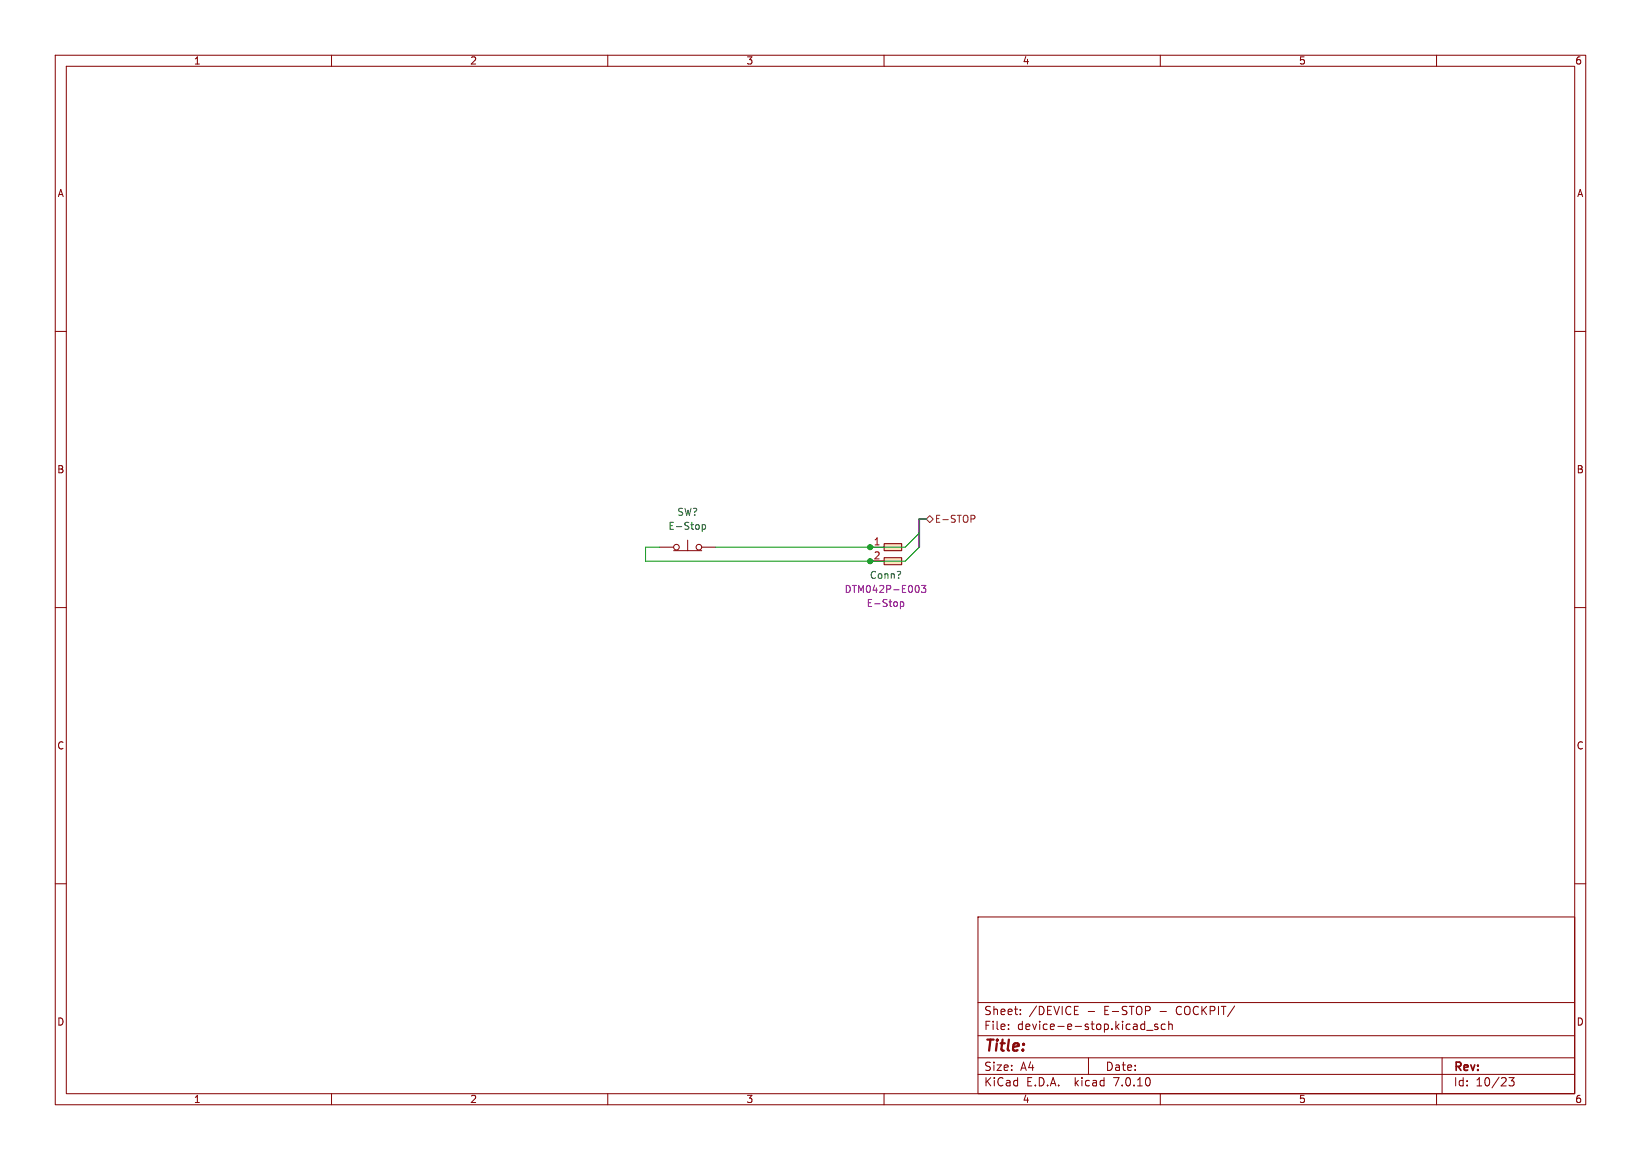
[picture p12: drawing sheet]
<svg xmlns="http://www.w3.org/2000/svg" width="297mm" height="210mm" viewBox="0 0 297 210" stroke-linecap="round" stroke-linejoin="round" font-family="sans-serif">
<g fill="none" stroke="#840000" stroke-width=".18">
<path d="M10 10h277v190h-277zM12 12h273v186h-273zM60 10v2M110 10v2M160 10v2M210 10v2M260 10v2M10 60h2M285 60h2M119.4 99.1h2.5M121.9 99.7h5.1M124.5 97.8v1.9"/>
<path d="M127 99.1h2.5M157.5 99.1h2.5M160 98.4h3.2v1.3h-3.2zM10 110h2M157.5 101.6h2.5M160 101h3.2v1.2h-3.2zM285 110h2M10 160h2M285 160h2M177 166h108v32h-108zM60 198v2M110 198v2"/>
<path d="M160 198v2M177 194.5h108M177 191.5h108M177 187.5h108M177 181.5h108M182.5 186.3v.1M182.5 185.5v.1M184.7 183.6v.1M184.7 182.8v.1M194.5 183.7h.7M194.5 182.2h.7M197 191.5v3"/>
<path d="M207 185.4l.2 .1M207.2 184.9v1.5M207.2 186.3l-.2 .1M207.5 186.5h1.2M209.5 185.5l-.3-.1-.2 .2v.2l.5 .2v.3h-.5M210 198v2M210.9 185.5l-.4-.1-.3 .3v.4l.1 .2h.6M211.5 185.5l.2-.1 .4 .1 .1 .9M211.5 184.9v1.5M260 198v2M261 191.5v6.5M273.1 195.1h.9l-.5 .6 .5 .1v.7l-.3 .1h-.4l-.2-.1"/>
<circle cx="122.4" cy="99.1" r=".51"/>
<circle cx="126.5" cy="99.1" r=".51"/>
</g>
<path d="M127.1 95v1.3M127.1 95h.4l.2 .2-.1 .6h-.5" fill="none" stroke="#006464" stroke-width=".18"/>
<g fill="#ffe5bf" stroke="#ffe5bf" stroke-width=".18">
<path d="M160 98.4h3.2v1.3h-3.2z"/>
<path d="M160 101h3.2v1.2h-3.2z"/>
</g>
<path d="M163 109v1.2M163 109h.3l.3 .2-.1 .5h-.5M165.9 106a.68 .68 0 0 1 .5 .6 .68 .68 0 0 1-.5 .7M166.8 106h.8l-.5 .5 .4 .1v.5l-.2 .2-.5-.2" fill="none" stroke="#840084" stroke-width=".18"/>
<path d="M167.6 94l.7-.7 .6 .7-.6 .6zM176.2 93.3l.3 .2-.1 .3-.2 .2" fill="none" stroke="#725600" stroke-width=".18"/>
<path d="M167.6 94h-1.2v5.1" fill="none" stroke="#000084" stroke-width=".3"/>
<path d="M119.4 99.1h-2.6v2.5h47l2.6-2.5M166.4 96.5l-2.6 2.6h-34.3" fill="none" stroke="#009600" stroke-width=".18"/>
<g fill="#009600" stroke="#009600" stroke-width=".18">
<circle cx="157.5" cy="99.1" r=".46"/>
<circle cx="157.5" cy="101.6" r=".46"/>
</g>
<text font-size="2.8" fill="#840000" x="178" y="190.9">Title:</text>
<g font-size="2.1" fill="#840000">
<text x="178" y="184">Sheet:</text>
<text x="186.2" y="184">/DEVICE</text>
<text x="196.8" y="184">-</text>
<text x="200" y="184">E-STOP</text>
<text x="210.1" y="184">-</text>
<text x="213.3" y="184">COCKPIT/</text>
<text x="178" y="186.7">File:</text>
<text x="184.1" y="186.7">device-e-stop.kicad_sch</text>
<text x="178" y="196.9">KiCad</text>
<text x="178" y="194.1">Size:</text>
<text x="184.7" y="194.1">A4</text>
<text x="185.7" y="196.9">E.D.A.</text>
<text x="194.6" y="196.9">kicad</text>
<text x="200" y="194.1">Date:</text>
<text x="201.8" y="196.9">7.0.10</text>
<text x="263" y="194.3">Rev:</text>
<text x="263" y="196.9">Id:</text>
<text x="267.1" y="196.9">10/23</text>
</g>
<g font-size="1.8" fill="#840000">
<text x="35" y="11.9">1</text>
<text x="85" y="11.9">2</text>
<text x="135" y="11.9">3</text>
<text x="185" y="11.9">4</text>
<text x="235" y="11.9">5</text>
<text x="285" y="11.9">6</text>
<text x="10.3" y="35.9">A</text>
<text x="285.3" y="35.9">A</text>
<text x="10.3" y="85.9">B</text>
<text x="285.3" y="85.9">B</text>
<text x="10.3" y="135.9">C</text>
<text x="285.3" y="135.9">C</text>
<text x="10.3" y="185.9">D</text>
<text x="285.3" y="185.9">D</text>
<text x="35" y="199.9">1</text>
<text x="85" y="199.9">2</text>
<text x="135" y="199.9">3</text>
<text x="185" y="199.9">4</text>
<text x="235" y="199.9">5</text>
<text x="285" y="199.9">6</text>
</g>
<g font-size="1.8" fill="#006464">
<text x="122.5" y="93.6">SW?</text>
<text x="120.9" y="96.1">E-Stop</text>
<text x="157.3" y="105">Conn?</text>
</g>
<text font-size="1.8" fill="#725600" x="169.1" y="94.8">E-STOP</text>
<g font-size="1.8" fill="#a90000">
<text x="158" y="98.8">1</text>
<text x="158" y="101.3">2</text>
</g>
<g font-size="1.8" fill="#840084">
<text x="152.8" y="107.5">DTM042P-E003</text>
<text x="156.8" y="110.1">E-Stop</text>
</g>
</svg>
